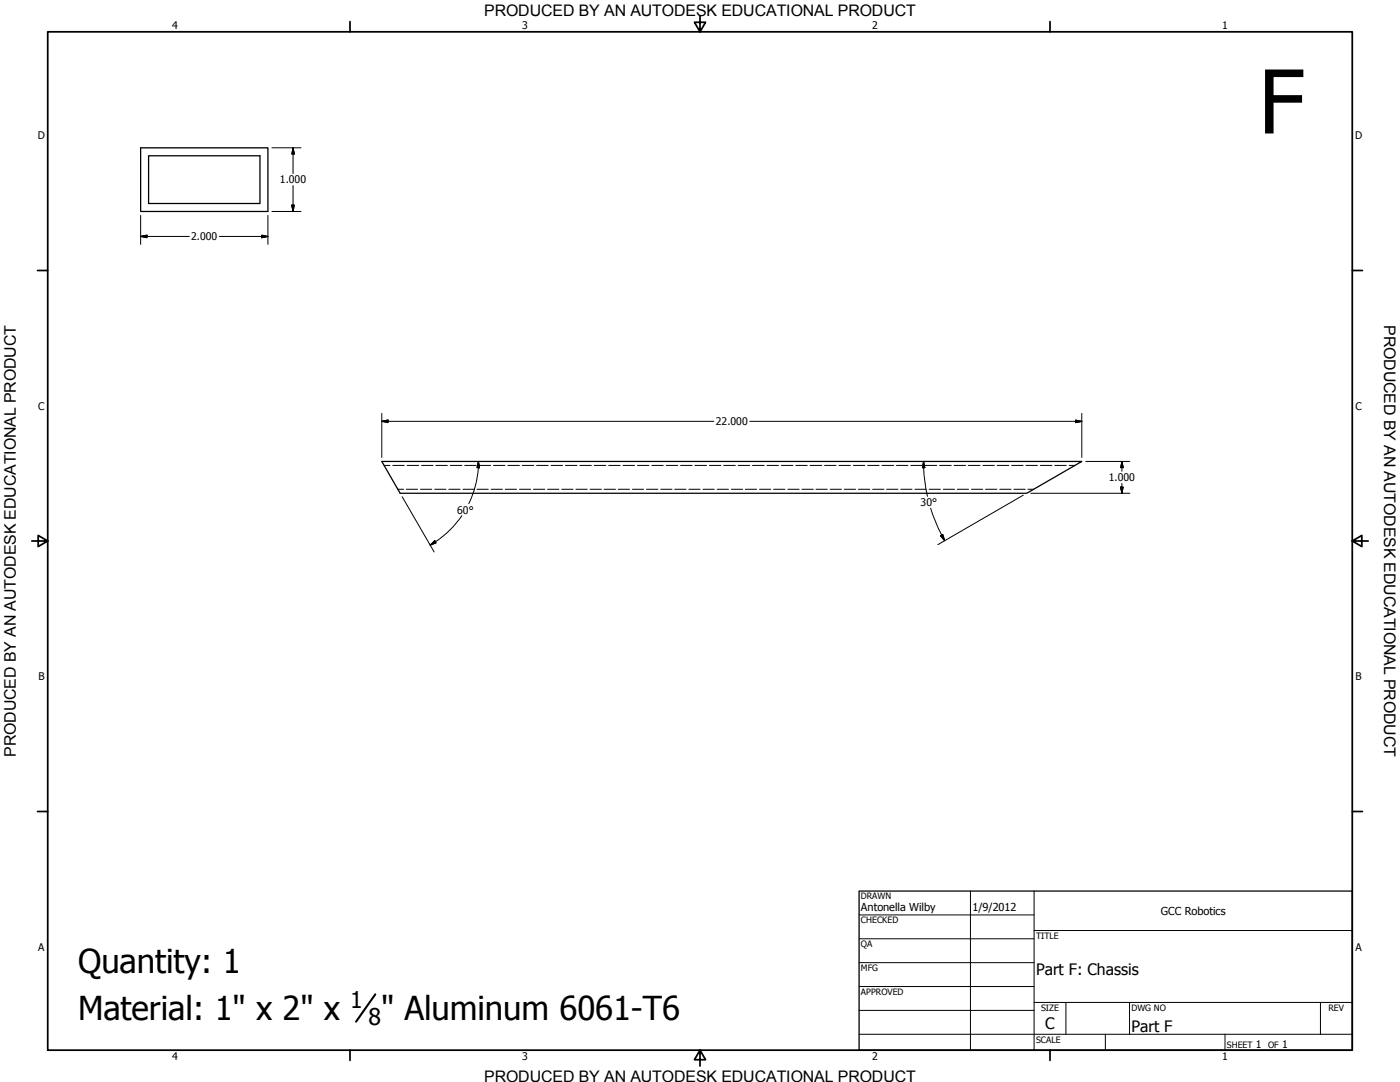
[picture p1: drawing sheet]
<svg xmlns="http://www.w3.org/2000/svg" width="559mm" height="432mm" viewBox="0 0 559 432" stroke-linecap="round" stroke-linejoin="round" font-family="sans-serif">
<!-- layer: Visible (ANSI) -->
<path d="M56.1 59h50.8v25.4h-50.8zM59.3 62.2h44.5v19h-44.5zM152.4 184.1h279.4l-22 12.7h-250.1z" fill="none" stroke="#000" stroke-width=".51"/>
<!-- layer: Hidden (ANSI) -->
<g fill="none" stroke="#000" stroke-width=".4">
<path d="M153.3 185.7h2.3M156.8 185.7h4.6M158.8 195.3h2.3M162.2 195.3h4.5M162.5 185.7h4.6M167.8 195.3h4.5M168.3 185.7h4.5M173.5 195.3h4.5M174 185.7h4.6M179.1 195.3h4.5M179.8 185.7h4.5M184.8 195.3h4.5"/>
<path d="M185.5 185.7h4.6M190.4 195.3h4.5M191.2 185.7h4.6M196 195.3h4.5M197 185.7h4.5M201.7 195.3h4.5M202.7 185.7h4.6M207.3 195.3h4.5M208.5 185.7h4.5M212.9 195.3h4.6M214.2 185.7h4.6M218.6 195.3h4.5"/>
<path d="M220 185.7h4.5M224.2 195.3h4.5M225.7 185.7h4.6M229.9 195.3h4.5M231.5 185.7h4.5M235.5 195.3h4.5M237.2 185.7h4.6M241.1 195.3h4.6M243 185.7h4.5M246.8 195.3h4.5M248.7 185.7h4.6M252.4 195.3h4.5"/>
<path d="M254.4 185.7h4.6M258.1 195.3h4.5M260.2 185.7h4.5M263.7 195.3h4.5M265.9 185.7h4.6M269.3 195.3h4.5M271.7 185.7h4.5M275 195.3h4.5M277.4 185.7h4.6M280.6 195.3h4.5M283.1 185.7h4.6M286.3 195.3h4.5"/>
<path d="M288.9 185.7h4.6M291.9 195.3h4.5M294.6 185.7h4.6M297.5 195.3h4.5M300.4 185.7h4.6M303.1 195.3h4.6M306.1 185.7h4.6M308.8 195.3h4.5M311.8 185.7h4.7M314.5 195.3h4.5M317.6 185.7h4.6M320.1 195.3h4.5"/>
<path d="M323.3 185.7h4.7M325.7 195.3h4.5M329.1 185.7h4.6M331.3 195.3h4.6M334.8 185.7h4.6M337 195.3h4.5M340.6 185.7h4.6M342.6 195.3h4.6M346.3 185.7h4.6M348.3 195.3h4.5M352 185.7h4.7M353.9 195.3h4.5"/>
<path d="M357.8 185.7h4.6M359.5 195.3h4.5M363.5 185.7h4.7M365.2 195.3h4.5M369.3 185.7h4.6M370.8 195.3h4.5M375 185.7h4.7M376.5 195.3h4.5M380.8 185.7h4.6M382.1 195.3h4.5M386.5 185.7h4.7M387.7 195.3h4.5"/>
<path d="M392.3 185.7h4.6M393.4 195.3h4.5M398 185.7h4.7M399 195.3h4.5M403.8 185.7h4.6M404.7 195.3h4.5M409.5 185.7h4.6M410.3 195.3h2.3M415.3 185.7h4.6M421 185.7h4.6M426.8 185.7h2.3"/>
</g>
<!-- layer: Border (ANSI) -->
<g fill="none" stroke="#000" stroke-width=".7">
<path d="M19 12.7h520.8v406.4h-520.8zM139.7 8.6v4.1M279.4 6.3v6.4l-2.2-3.8h4.4l-2.2 3.8M419.1 8.6v4.1M15 107.9h4M539.8 107.9h4M12.7 215.9h6.3l-3.8-2.2v4.4l3.8-2.2M539.8 215.9l3.8 2.2v-4.4l-3.8 2.2h6.3M15 323.8h4M539.8 323.8h4M139.7 419.1v4.1M279.4 419.1l2.2 3.8h-4.4l2.2-3.8v6.3"/>
<path d="M419.1 419.1v4.1"/>
</g>
<!-- layer: Title (ANSI) -->
<g fill="none" stroke="#000" stroke-width=".4">
<path d="M387.3 355.6v63.5M412.7 355.6v63.5M342.9 365.1h69.8M342.9 374.6h69.8M412.7 371.3h127.1M342.9 384.2h69.8M342.9 393.7h69.8M342.9 412.7h196.9M342.9 403.2h69.8M412.7 400h127.1M425.4 400v12.7M441.2 412.7v6.4"/>
<path d="M450.8 400v12.7M488.9 412.7v6.4M527 400v12.7"/>
</g>
<path d="M342.9 355.6h196.9v63.5h-196.9z" fill="none" stroke="#000" stroke-width=".51"/>
<!-- layer: Dimension (ANSI) -->
<g fill="none" stroke="#000" stroke-width=".4">
<path d="M108.5 59h11.6M117 59l.5 2.5h-1zM117 59v10.3M117 74v10.4M56.1 94.4l2.6-.5v1zM56.1 94.4h19.5M56.1 86v11.5M87.6 94.4h19.3M104.5 93.9l2.4 .5-2.4 .5zM106.9 86v11.5M108.5 84.4h11.6M116.5 81.9h1l-.5 2.5z"/>
<path d="M152.4 168.1l2.5-.5v1.1zM152.4 168.1h132.5M152.4 165v17.6M299.3 168.1h132.5M429.3 167.6l2.5 .5-2.5 .6zM431.8 165v17.6M160.5 198.2l12.8 22.1M190.9 184.1l.5 2.6-1-.1zM190.9 184.1a37.4 37.4 0 0 1-3.8 16.9M368.6 184.1l.5 2.5-.9 .1zM368.6 184.1v2.5M368.7 186.6l.4 5.3 1.1 6.2"/>
<path d="M408.4 197.6l-34.1 19.8M411.4 196.8h39.6M433.4 184.1h17.6M447.3 194.4h1l-.5 2.4zM447.8 184.1l.5 2.5h-1zM447.8 184.1v4M447.8 192.9v3.9M171.7 217.6l1.8-1.8 .6 .9zM184.3 205.8a38.8 38.8 0 0 1-12.6 11.8M371.5 202.9l2.5 6.8 3.1 6.1M375.4 213.8l.9-.5 .8 2.5z"/>
</g>
<g fill="#000" stroke="#000" stroke-width=".4">
<path d="M117 59l.5 2.5zM117 59l.5 2.5h-1zM56.1 94.4l2.6-.5zM56.1 94.4l2.6-.5v1zM104.5 94.9l2.4-.5zM104.5 93.9l2.4 .5-2.4 .5zM116.5 81.9l.5 2.5zM116.5 81.9h1l-.5 2.5zM152.4 168.1l2.5-.5zM152.4 168.1l2.5-.5v1.1zM429.3 168.7l2.5-.6zM429.3 167.6l2.5 .5-2.5 .6z"/>
<path d="M190.9 184.1l.5 2.6zM190.9 184.1l.5 2.6-1-.1zM368.6 184.1l.5 2.5zM368.6 184.1l.5 2.5-.9 .1zM447.3 194.4l.5 2.4zM447.3 194.4h1l-.5 2.4zM447.8 184.1l.5 2.5zM447.8 184.1l.5 2.5h-1zM171.7 217.6l1.8-1.8zM171.7 217.6l1.8-1.8 .6 .9zM375.4 213.8l1.7 2zM375.4 213.8l.9-.5 .8 2.5z"/>
</g>
<!-- layer: Symbol (ANSI) -->
<path d="M149.8 396.8l-7.7 10.9" fill="none" stroke="#000" stroke-width=".83"/>
<text font-size="35.1" x="502.3" y="53.3">F</text>
<g font-size="13.1">
<text x="31.2" y="388.3">Quantity: 1</text>
<text x="31.2" y="407">Material: 1&quot; x 2&quot; x</text>
<text x="152.1" y="407">&quot; Aluminum 6061-T6</text>
</g>
<g font-size="9.2">
<text x="139.8" y="402.3">1</text>
<text x="147.1" y="409.1">8</text>
</g>
<g font-size="6.4">
<text x="552.4" y="129.8" transform="rotate(90 552.4 129.8)">PRODUCED BY AN AUTODESK EDUCATIONAL PRODUCT</text>
<text x="6.3" y="302" transform="rotate(-90 6.3 302)">PRODUCED BY AN AUTODESK EDUCATIONAL PRODUCT</text>
</g>
<g font-size="6.3">
<text x="193.3" y="6.3">PRODUCED BY AN AUTODESK EDUCATIONAL PRODUCT</text>
<text x="413.5" y="389.1">Part F: Chassis</text>
<text x="417.2" y="410.6">C</text>
<text x="451.6" y="411.9">Part F</text>
<text x="193.3" y="431.8">PRODUCED BY AN AUTODESK EDUCATIONAL PRODUCT</text>
</g>
<g font-size="4.4">
<text x="343.7" y="363.5">Antonella Wilby</text>
<text x="388.1" y="363.7">1/9/2012</text>
<text x="463.4" y="365.1">GCC Robotics</text>
</g>
<g font-size="4.2">
<text x="68.7" y="11.7">4</text>
<text x="208.4" y="11.7">3</text>
<text x="348.1" y="11.7">2</text>
<text x="487.8" y="11.7">1</text>
<text x="15.1" y="55.5">D</text>
<text x="540.9" y="55.5">D</text>
<text x="111.8" y="73.2">1.000</text>
<text x="76.3" y="95.9">2.000</text>
<text x="15.2" y="163.4">C</text>
<text x="541" y="163.4">C</text>
<text x="285.8" y="169.7">22.000</text>
<text x="442.6" y="192">1.000</text>
<text x="367.5" y="202.1">30°</text>
<text x="182.5" y="205">60°</text>
<text x="15.3" y="271.4">B</text>
<text x="541.1" y="271.4">B</text>
<text x="15.2" y="379.3">A</text>
<text x="541" y="379.3">A</text>
<text x="501.3" y="418.3">1</text>
<text x="511.8" y="418.3">1</text>
<text x="68.7" y="423.2">4</text>
<text x="208.4" y="423.2">3</text>
<text x="348.1" y="423.2">2</text>
<text x="487.8" y="423.2">1</text>
</g>
<g font-size="3.5">
<text x="343.7" y="358.9">DRAWN</text>
<text x="343.7" y="368.5">CHECKED</text>
<text x="413.5" y="374.6">TITLE</text>
<text x="343.7" y="378">QA</text>
<text x="343.7" y="387.5">MFG</text>
<text x="343.7" y="397.1">APPROVED</text>
<text x="415.5" y="403.4">SIZE</text>
<text x="451.6" y="403.4">DWG NO</text>
<text x="530.3" y="403.4">REV</text>
<text x="413.5" y="416.1">SCALE</text>
<text x="489.7" y="418.3">SHEET</text>
<text x="506.2" y="418.3">OF</text>
</g>
</svg>
